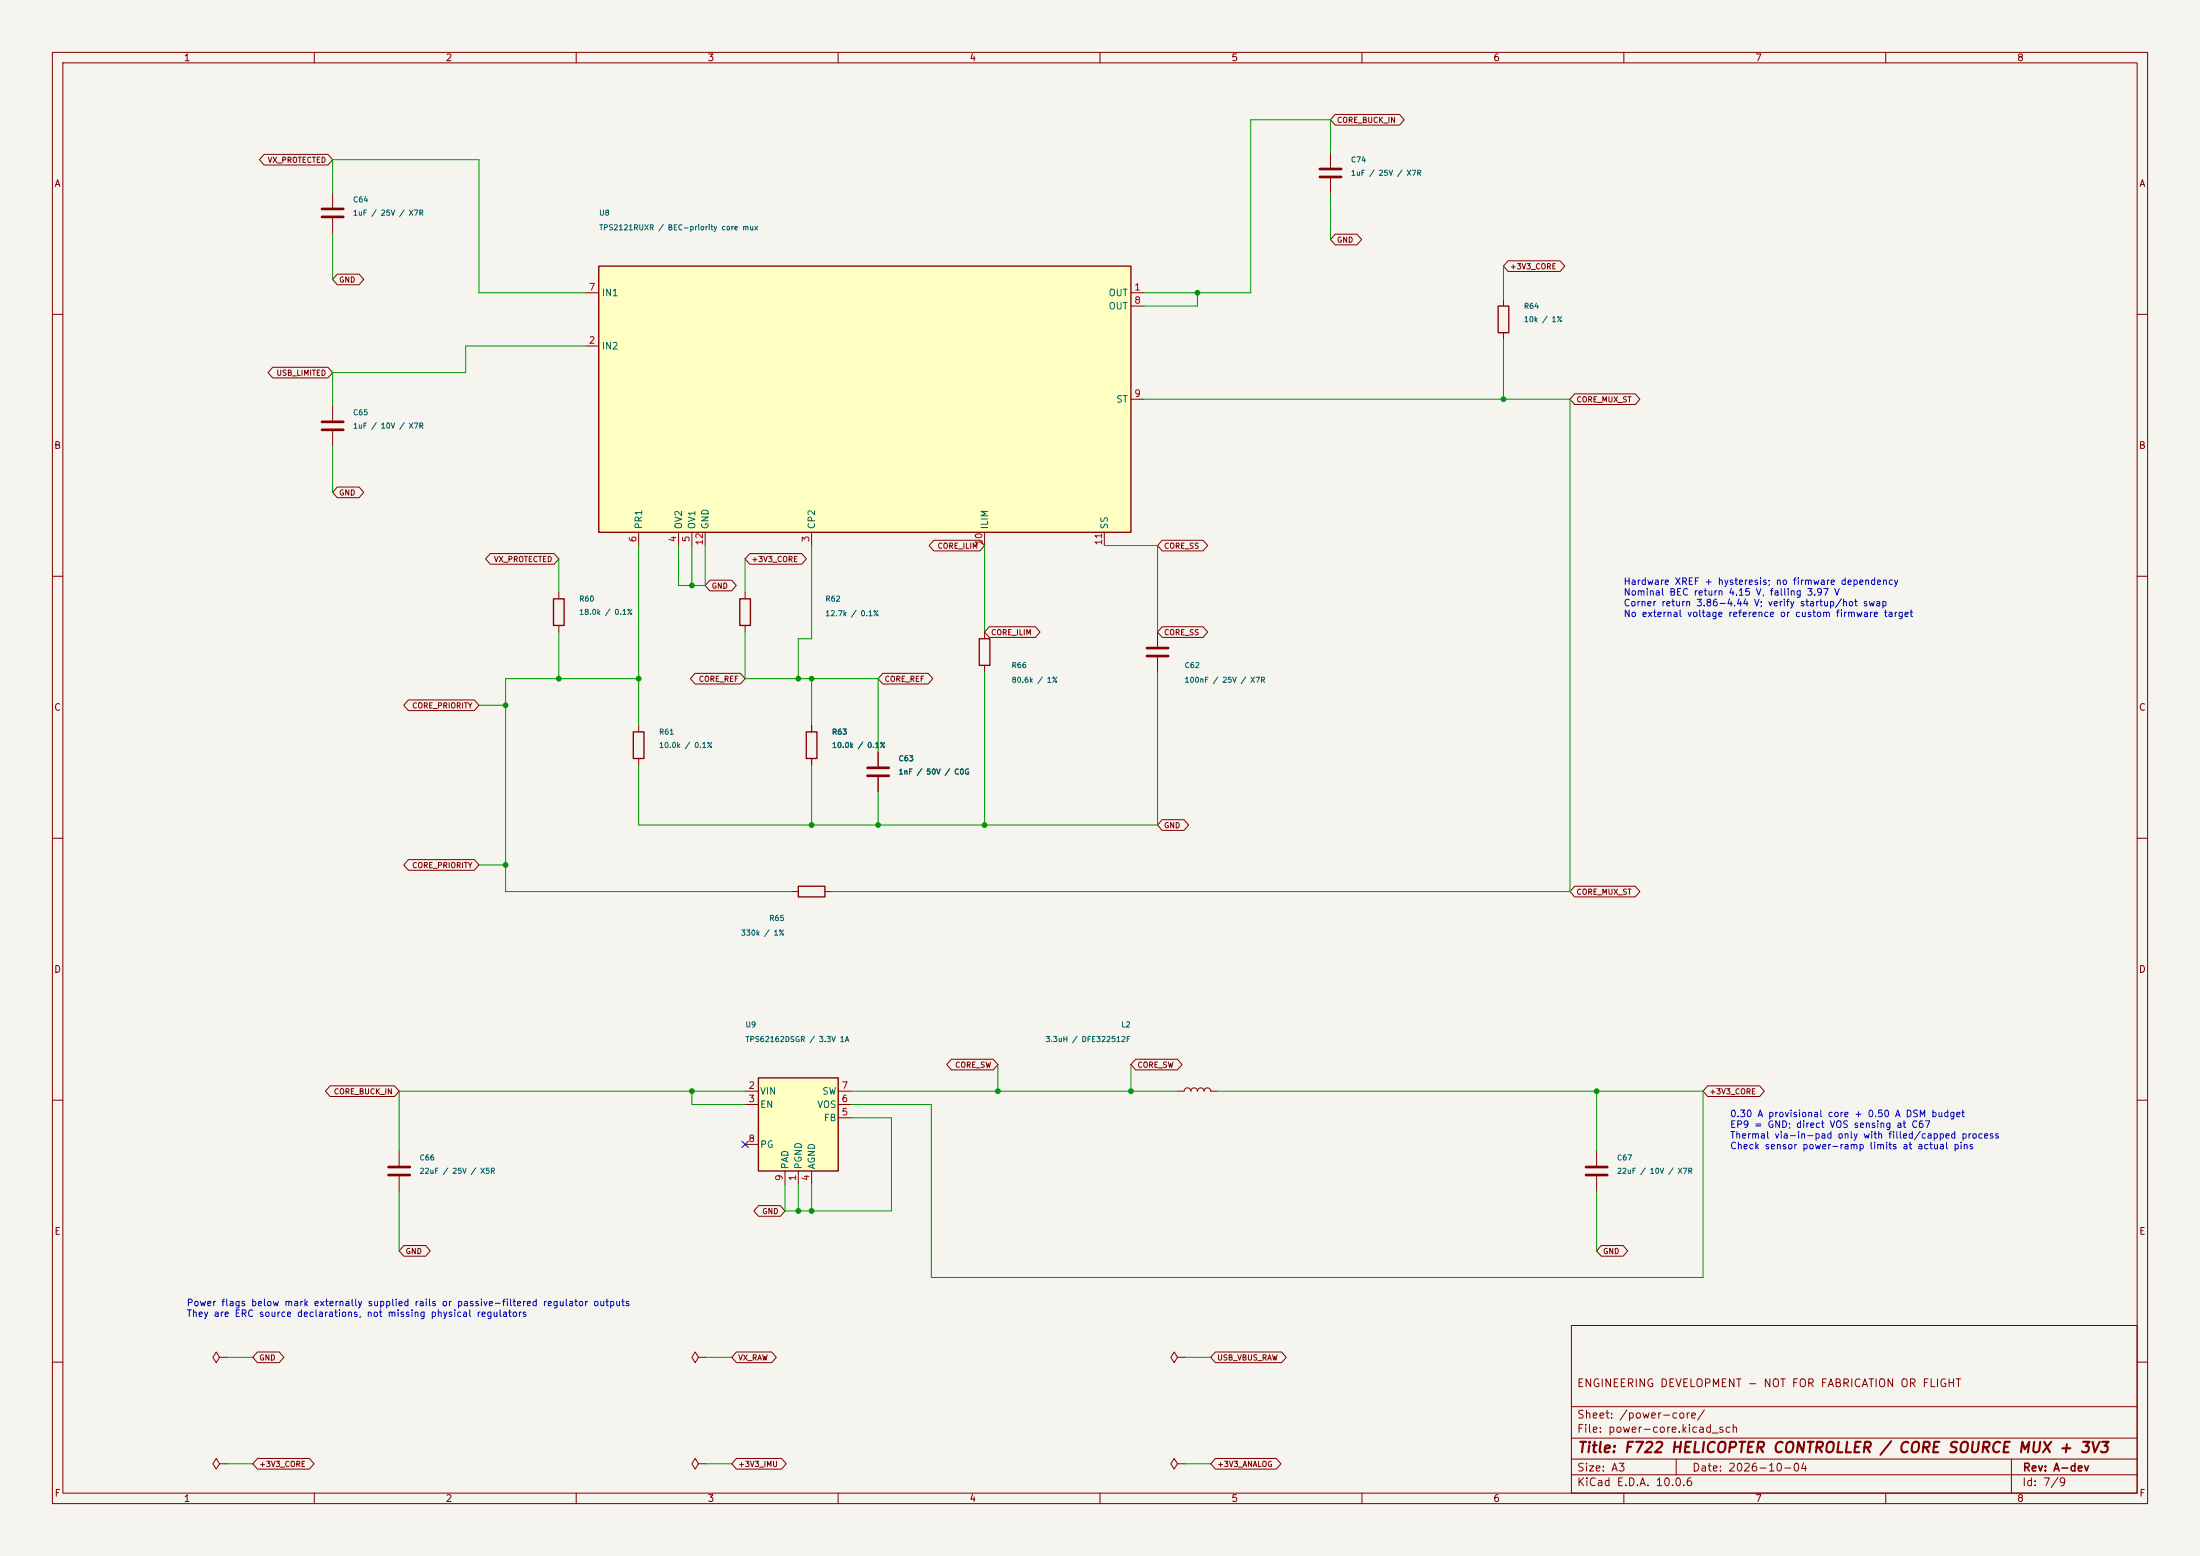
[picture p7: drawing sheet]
(kicad_sch (version 20250114) (generator "eeschema") (paper "A3") (title_block (title "F722 HELICOPTER CONTROLLER / CORE SOURCE MUX + 3V3") (date "2026-10-04") (rev "A-dev") (comment 1 "ENGINEERING DEVELOPMENT - NOT FOR FABRICATION OR FLIGHT")) (lib_symbols (symbol "F722_Heli:TPS2121RUX" (exclude_from_sim no) (in_bom yes) (on_board yes) (property "Reference" "U" (at 0 19.05 0) (effects (font (size 1.27 1.27)))) (property "Value" "TPS2121RUX" (at 0 21.590000000000003 0) (effects (font (size 1.27 1.27)))) (symbol "TPS2121RUX_0_1" (rectangle (start -50.8 25.4) (end 50.8 -25.4) (stroke (width 0.254) (type default)) (fill (type background)))) (symbol "TPS2121RUX_1_1" (pin power_out line (at 53.34 20.32 180) (length 2.54) (name "OUT" (effects (font (size 1.27 1.27)))) (number "1" (effects (font (size 1.27 1.27))))) (pin power_in line (at -53.34 10.16 0) (length 2.54) (name "IN2" (effects (font (size 1.27 1.27)))) (number "2" (effects (font (size 1.27 1.27))))) (pin input line (at -10.16 -27.94 90) (length 2.54) (name "CP2" (effects (font (size 1.27 1.27)))) (number "3" (effects (font (size 1.27 1.27))))) (pin input line (at -35.56 -27.94 90) (length 2.54) (name "OV2" (effects (font (size 1.27 1.27)))) (number "4" (effects (font (size 1.27 1.27))))) (pin input line (at -33.02 -27.94 90) (length 2.54) (name "OV1" (effects (font (size 1.27 1.27)))) (number "5" (effects (font (size 1.27 1.27))))) (pin input line (at -43.18 -27.94 90) (length 2.54) (name "PR1" (effects (font (size 1.27 1.27)))) (number "6" (effects (font (size 1.27 1.27))))) (pin power_in line (at -53.34 20.32 0) (length 2.54) (name "IN1" (effects (font (size 1.27 1.27)))) (number "7" (effects (font (size 1.27 1.27))))) (pin passive line (at 53.34 17.78 180) (length 2.54) (name "OUT" (effects (font (size 1.27 1.27)))) (number "8" (effects (font (size 1.27 1.27))))) (pin open_collector line (at 53.34 0.0 180) (length 2.54) (name "ST" (effects (font (size 1.27 1.27)))) (number "9" (effects (font (size 1.27 1.27))))) (pin passive line (at 22.86 -27.94 90) (length 2.54) (name "ILIM" (effects (font (size 1.27 1.27)))) (number "10" (effects (font (size 1.27 1.27))))) (pin passive line (at 45.72 -27.94 90) (length 2.54) (name "SS" (effects (font (size 1.27 1.27)))) (number "11" (effects (font (size 1.27 1.27))))) (pin power_in line (at -30.48 -27.94 90) (length 2.54) (name "GND" (effects (font (size 1.27 1.27)))) (number "12" (effects (font (size 1.27 1.27)))))) (property "ki_fp_filters" "F722_Heli:Texas_RUX0012A_TPS2121_2x2.5mm" (at 0 0 0) (effects (font (size 1.27 1.27)) (hide yes)))) (symbol "F722_Heli:R" (pin_numbers (hide yes)) (pin_names (offset 0)) (exclude_from_sim no) (in_bom yes) (on_board yes) (property "Reference" "R" (at 2.032 0 90) (effects (font (size 1.27 1.27)))) (property "Value" "R" (at 0 0 90) (effects (font (size 1.27 1.27)))) (property "Footprint" "" (at -1.778 0 90) (effects (font (size 1.27 1.27)) (hide yes))) (property "Datasheet" "~" (at 0 0 0) (effects (font (size 1.27 1.27)) (hide yes))) (property "Description" "Resistor" (at 0 0 0) (effects (font (size 1.27 1.27)) (hide yes))) (property "ki_keywords" "R res resistor" (at 0 0 0) (effects (font (size 1.27 1.27)) (hide yes))) (property "ki_fp_filters" "R_* F722_Heli:Panasonic_ERJPA2_0402 F722_Heli:R_0402_1005Metric F722_Heli:R_0603_1608Metric" (at 0 0 0) (effects (font (size 1.27 1.27)) (hide yes))) (symbol "R_0_1" (rectangle (start -1.016 -2.54) (end 1.016 2.54) (stroke (width 0.254) (type default)) (fill (type none)))) (symbol "R_1_1" (pin passive line (at 0 3.81 270) (length 1.27) (name "~" (effects (font (size 1.27 1.27)))) (number "1" (effects (font (size 1.27 1.27))))) (pin passive line (at 0 -3.81 90) (length 1.27) (name "~" (effects (font (size 1.27 1.27)))) (number "2" (effects (font (size 1.27 1.27)))))) (embedded_fonts no)) (symbol "F722_Heli:C" (pin_numbers (hide yes)) (pin_names (offset 0.254)) (exclude_from_sim no) (in_bom yes) (on_board yes) (property "Reference" "C" (at 0.635 2.54 0) (effects (font (size 1.27 1.27)) (justify left))) (property "Value" "C" (at 0.635 -2.54 0) (effects (font (size 1.27 1.27)) (justify left))) (property "Footprint" "" (at 0.9652 -3.81 0) (effects (font (size 1.27 1.27)) (hide yes))) (property "Datasheet" "~" (at 0 0 0) (effects (font (size 1.27 1.27)) (hide yes))) (property "Description" "Unpolarized capacitor" (at 0 0 0) (effects (font (size 1.27 1.27)) (hide yes))) (property "ki_keywords" "cap capacitor" (at 0 0 0) (effects (font (size 1.27 1.27)) (hide yes))) (property "ki_fp_filters" "C_* F722_Heli:C_0402_1005Metric F722_Heli:C_0603_1608Metric F722_Heli:C_0805_2012Metric F722_Heli:Murata_GRM155Z71A225KE44_0402" (at 0 0 0) (effects (font (size 1.27 1.27)) (hide yes))) (symbol "C_0_1" (polyline (pts (xy -2.032 0.762) (xy 2.032 0.762)) (stroke (width 0.508) (type default)) (fill (type none))) (polyline (pts (xy -2.032 -0.762) (xy 2.032 -0.762)) (stroke (width 0.508) (type default)) (fill (type none)))) (symbol "C_1_1" (pin passive line (at 0 3.81 270) (length 2.794) (name "~" (effects (font (size 1.27 1.27)))) (number "1" (effects (font (size 1.27 1.27))))) (pin passive line (at 0 -3.81 90) (length 2.794) (name "~" (effects (font (size 1.27 1.27)))) (number "2" (effects (font (size 1.27 1.27)))))) (embedded_fonts no)) (symbol "F722_Heli:TPS62162DSG" (pin_names (offset 0.254)) (exclude_from_sim no) (in_bom yes) (on_board yes) (symbol "TPS62162DSG_0_1" (rectangle (start -7.62 10.16) (end 7.62 -7.62) (stroke (width 0.254) (type default)) (fill (type background)))) (symbol "TPS62162DSG_1_1" (pin power_in line (at -10.16 7.62 0) (length 2.54) (name "VIN" (effects (font (size 1.27 1.27)))) (number "2" (effects (font (size 1.27 1.27))))) (pin input line (at -10.16 5.08 0) (length 2.54) (name "EN" (effects (font (size 1.27 1.27)))) (number "3" (effects (font (size 1.27 1.27))))) (pin open_collector line (at -10.16 -2.54 0) (length 2.54) (name "PG" (effects (font (size 1.27 1.27)))) (number "8" (effects (font (size 1.27 1.27))))) (pin power_in line (at -2.54 -10.16 90) (length 2.54) (name "PAD" (effects (font (size 1.27 1.27)))) (number "9" (effects (font (size 1.27 1.27))))) (pin power_in line (at 0 -10.16 90) (length 2.54) (name "PGND" (effects (font (size 1.27 1.27)))) (number "1" (effects (font (size 1.27 1.27))))) (pin power_in line (at 2.54 -10.16 90) (length 2.54) (name "AGND" (effects (font (size 1.27 1.27)))) (number "4" (effects (font (size 1.27 1.27))))) (pin output line (at 10.16 7.62 180) (length 2.54) (name "SW" (effects (font (size 1.27 1.27)))) (number "7" (effects (font (size 1.27 1.27))))) (pin input line (at 10.16 5.08 180) (length 2.54) (name "VOS" (effects (font (size 1.27 1.27)))) (number "6" (effects (font (size 1.27 1.27))))) (pin input line (at 10.16 2.54 180) (length 2.54) (name "FB" (effects (font (size 1.27 1.27)))) (number "5" (effects (font (size 1.27 1.27)))))) (embedded_fonts no) (property "Reference" "U" (at -7.62 11.43 0) (effects (font (size 1.27 1.27)) (justify left))) (property "Value" "TPS62162DSG" (at -1.27 11.43 0) (effects (font (size 1.27 1.27)) (justify left))) (property "Footprint" "Package_SON:WSON-8-1EP_2x2mm_P0.5mm_EP0.9x1.6mm_ThermalVias" (at 3.81 -8.89 0) (effects (font (size 1.27 1.27)) (justify left) (hide yes))) (property "Datasheet" "http://www.ti.com/lit/ds/symlink/tps62160.pdf" (at 0 13.97 0) (effects (font (size 1.27 1.27)) (hide yes))) (property "Description" "1A Step-Down Converter with DCS-Control, fixed 3.3V output, 3-17V input voltage, WSON-8" (at 0 0 0) (effects (font (size 1.27 1.27)) (hide yes))) (property "ki_keywords" "step-down dc-dc buck regulator" (at 0 0 0) (effects (font (size 1.27 1.27)) (hide yes))) (property "ki_fp_filters" "WSON*EP*2x2mm*P0.5mm* F722_Heli:Texas_DSG0008A_TPS62162_2x2mm_EP0.9x1.6mm" (at 0 0 0) (effects (font (size 1.27 1.27)) (hide yes)))) (symbol "F722_Heli:L" (pin_numbers (hide yes)) (pin_names (offset 1.016) (hide yes)) (exclude_from_sim no) (in_bom yes) (on_board yes) (property "Reference" "L" (at -1.27 0 90) (effects (font (size 1.27 1.27)))) (property "Value" "L" (at 1.905 0 90) (effects (font (size 1.27 1.27)))) (property "Footprint" "" (at 0 0 0) (effects (font (size 1.27 1.27)) (hide yes))) (property "Datasheet" "~" (at 0 0 0) (effects (font (size 1.27 1.27)) (hide yes))) (property "Description" "Inductor" (at 0 0 0) (effects (font (size 1.27 1.27)) (hide yes))) (property "ki_keywords" "inductor choke coil reactor magnetic" (at 0 0 0) (effects (font (size 1.27 1.27)) (hide yes))) (property "ki_fp_filters" "Choke_* *Coil* Inductor_* L_* F722_Heli:Coilcraft_XGL4020 F722_Heli:Murata_DFE322512F" (at 0 0 0) (effects (font (size 1.27 1.27)) (hide yes))) (symbol "L_0_1" (arc (start 0 2.54) (mid 0.6323 1.905) (end 0 1.27) (stroke (width 0) (type default)) (fill (type none))) (arc (start 0 1.27) (mid 0.6323 0.635) (end 0 0) (stroke (width 0) (type default)) (fill (type none))) (arc (start 0 0) (mid 0.6323 -0.635) (end 0 -1.27) (stroke (width 0) (type default)) (fill (type none))) (arc (start 0 -1.27) (mid 0.6323 -1.905) (end 0 -2.54) (stroke (width 0) (type default)) (fill (type none)))) (symbol "L_1_1" (pin passive line (at 0 3.81 270) (length 1.27) (name "1" (effects (font (size 1.27 1.27)))) (number "1" (effects (font (size 1.27 1.27))))) (pin passive line (at 0 -3.81 90) (length 1.27) (name "2" (effects (font (size 1.27 1.27)))) (number "2" (effects (font (size 1.27 1.27)))))) (embedded_fonts no)) (symbol "F722_Heli:PWR_FLAG" (power) (pin_numbers (hide yes)) (pin_names (offset 0) (hide yes)) (exclude_from_sim no) (in_bom yes) (on_board yes) (property "Reference" "#FLG" (at 0 1.905 0) (effects (font (size 1.27 1.27)) (hide yes))) (property "Value" "PWR_FLAG" (at 0 3.81 0) (effects (font (size 1.27 1.27)))) (property "Footprint" "" (at 0 0 0) (effects (font (size 1.27 1.27)) (hide yes))) (property "Datasheet" "~" (at 0 0 0) (effects (font (size 1.27 1.27)) (hide yes))) (property "Description" "Special symbol for telling ERC where power comes from" (at 0 0 0) (effects (font (size 1.27 1.27)) (hide yes))) (property "ki_keywords" "flag power" (at 0 0 0) (effects (font (size 1.27 1.27)) (hide yes))) (symbol "PWR_FLAG_0_0" (pin power_out line (at 0 0 90) (length 0) (name "~" (effects (font (size 1.27 1.27)))) (number "1" (effects (font (size 1.27 1.27)))))) (symbol "PWR_FLAG_0_1" (polyline (pts (xy 0 0) (xy 0 1.27) (xy -1.016 1.905) (xy 0 2.54) (xy 1.016 1.905) (xy 0 1.27)) (stroke (width 0) (type default)) (fill (type none)))) (embedded_fonts no))) (symbol (lib_id "F722_Heli:TPS2121RUX") (at 165.1 76.2 0) (unit 1) (in_bom yes) (on_board yes) (dnp no) (property "Reference" "U8" (at 114.3 40.64 0) (effects (font (size 1.0 1.0)) (justify left))) (property "Value" "TPS2121RUXR / BEC-priority core mux" (at 114.3 43.434000000000005 0) (effects (font (size 1.0 1.0)) (justify left))) (property "Footprint" "F722_Heli:Texas_RUX0012A_TPS2121_2x2.5mm" (at 165.1 76.2 0) (effects (font (size 1 1)) (hide yes))) (property "MPN" "TPS2121RUXR" (at 165.1 76.2 0) (effects (font (size 1 1)) (hide yes))) (property "Manufacturer" "Texas Instruments" (at 165.1 76.2 0) (effects (font (size 1 1)) (hide yes))) (property "LCSC" "C485916" (at 165.1 76.2 0) (effects (font (size 1 1)) (hide yes))) (property "Datasheet" "https://www.ti.com/lit/ds/symlink/tps2121.pdf" (at 165.1 76.2 0) (effects (font (size 1 1)) (hide yes))) (property "Supplier" "https://jlcpcb.com/partdetail/C485916" (at 165.1 76.2 0) (effects (font (size 1 1)) (hide yes))) (pin "1") (pin "2") (pin "3") (pin "4") (pin "5") (pin "6") (pin "7") (pin "8") (pin "9") (pin "10") (pin "11") (pin "12")) (symbol (lib_id "F722_Heli:R") (at 106.68 116.84 0) (unit 1) (in_bom yes) (on_board yes) (dnp no) (property "Reference" "R60" (at 110.49 114.3 0) (effects (font (size 1.0 1.0)) (justify left))) (property "Value" "18.0k / 0.1%" (at 110.49 116.84 0) (effects (font (size 1.0 1.0)) (justify left))) (property "Footprint" "F722_Heli:R_0402_1005Metric" (at 106.68 116.84 0) (effects (font (size 1 1)) (hide yes))) (property "MPN" "RT0402BRD0718KL" (at 106.68 116.84 0) (effects (font (size 1 1)) (hide yes))) (property "Manufacturer" "YAGEO" (at 106.68 116.84 0) (effects (font (size 1 1)) (hide yes))) (property "LCSC" "C852579" (at 106.68 116.84 0) (effects (font (size 1 1)) (hide yes))) (property "Supplier" "https://jlcpcb.com/partdetail/YAGEO-RT0402BRD0718KL/C852579" (at 106.68 116.84 0) (effects (font (size 1 1)) (hide yes))) (pin "1") (pin "2")) (symbol (lib_id "F722_Heli:R") (at 121.92 142.24 0) (unit 1) (in_bom yes) (on_board yes) (dnp no) (property "Reference" "R61" (at 125.73 139.7 0) (effects (font (size 1.0 1.0)) (justify left))) (property "Value" "10.0k / 0.1%" (at 125.73 142.24 0) (effects (font (size 1.0 1.0)) (justify left))) (property "Footprint" "F722_Heli:R_0402_1005Metric" (at 121.92 142.24 0) (effects (font (size 1 1)) (hide yes))) (property "MPN" "RT0402BRD0710KL" (at 121.92 142.24 0) (effects (font (size 1 1)) (hide yes))) (property "Manufacturer" "YAGEO" (at 121.92 142.24 0) (effects (font (size 1 1)) (hide yes))) (property "LCSC" "C190095" (at 121.92 142.24 0) (effects (font (size 1 1)) (hide yes))) (property "Supplier" "https://jlcpcb.com/partdetail/YAGEO-RT0402BRD0710KL/C190095" (at 121.92 142.24 0) (effects (font (size 1 1)) (hide yes))) (pin "1") (pin "2")) (symbol (lib_id "F722_Heli:R") (at 142.24 116.84 0) (unit 1) (in_bom yes) (on_board yes) (dnp no) (property "Reference" "R62" (at 157.48 114.3 0) (effects (font (size 1.0 1.0)) (justify left))) (property "Value" "12.7k / 0.1%" (at 157.48 117.09400000000001 0) (effects (font (size 1.0 1.0)) (justify left))) (property "Footprint" "F722_Heli:R_0402_1005Metric" (at 142.24 116.84 0) (effects (font (size 1 1)) (hide yes))) (property "MPN" "RT0402BRD0712K7L" (at 142.24 116.84 0) (effects (font (size 1 1)) (hide yes))) (property "Manufacturer" "YAGEO" (at 142.24 116.84 0) (effects (font (size 1 1)) (hide yes))) (property "LCSC" "C852509" (at 142.24 116.84 0) (effects (font (size 1 1)) (hide yes))) (property "Supplier" "https://jlcpcb.com/partdetail/YAGEO-RT0402BRD0712K7L/C852509" (at 142.24 116.84 0) (effects (font (size 1 1)) (hide yes))) (pin "1") (pin "2")) (symbol (lib_id "F722_Heli:R") (at 154.94 142.24 0) (unit 1) (in_bom yes) (on_board yes) (dnp no) (property "Reference" "R63" (at 158.75 139.7 0) (effects (font (size 1.0 1.0)) (justify left))) (property "Value" "10.0k / 0.1%" (at 158.75 142.24 0) (effects (font (size 1.0 1.0)) (justify left))) (property "Footprint" "F722_Heli:R_0402_1005Metric" (at 154.94 142.24 0) (effects (font (size 1 1)) (hide yes))) (property "MPN" "RT0402BRD0710KL" (at 154.94 142.24 0) (effects (font (size 1 1)) (hide yes))) (property "Manufacturer" "YAGEO" (at 154.94 142.24 0) (effects (font (size 1 1)) (hide yes))) (property "LCSC" "C190095" (at 154.94 142.24 0) (effects (font (size 1 1)) (hide yes))) (property "Supplier" "https://jlcpcb.com/partdetail/YAGEO-RT0402BRD0710KL/C190095" (at 154.94 142.24 0) (effects (font (size 1 1)) (hide yes))) (pin "1") (pin "2")) (symbol (lib_id "F722_Heli:R") (at 287.02 60.96 0) (unit 1) (in_bom yes) (on_board yes) (dnp no) (property "Reference" "R64" (at 290.83 58.42 0) (effects (font (size 1.0 1.0)) (justify left))) (property "Value" "10k / 1%" (at 290.83 60.96 0) (effects (font (size 1.0 1.0)) (justify left))) (property "Footprint" "F722_Heli:R_0402_1005Metric" (at 287.02 60.96 0) (effects (font (size 1 1)) (hide yes))) (property "MPN" "0402WGF1002TCE" (at 287.02 60.96 0) (effects (font (size 1 1)) (hide yes))) (property "Manufacturer" "UNI-ROYAL (Uniroyal Elec)" (at 287.02 60.96 0) (effects (font (size 1 1)) (hide yes))) (property "LCSC" "C25744" (at 287.02 60.96 0) (effects (font (size 1 1)) (hide yes))) (property "Supplier" "https://jlcpcb.com/partdetail/26487-0402WGF1002TCE/C25744" (at 287.02 60.96 0) (effects (font (size 1 1)) (hide yes))) (pin "1") (pin "2")) (symbol (lib_id "F722_Heli:R") (at 154.94 170.18 270) (unit 1) (in_bom yes) (on_board yes) (dnp no) (property "Reference" "R65" (at 149.86 175.26 270) (effects (font (size 1.0 1.0)) (justify left))) (property "Value" "330k / 1%" (at 149.86 178.054 270) (effects (font (size 1.0 1.0)) (justify left))) (property "Footprint" "F722_Heli:R_0402_1005Metric" (at 154.94 170.18 270) (effects (font (size 1 1)) (hide yes))) (property "MPN" "0402WGF3303TCE" (at 154.94 170.18 270) (effects (font (size 1 1)) (hide yes))) (property "Manufacturer" "UNI-ROYAL (Uniroyal Elec)" (at 154.94 170.18 270) (effects (font (size 1 1)) (hide yes))) (property "LCSC" "C25778" (at 154.94 170.18 270) (effects (font (size 1 1)) (hide yes))) (property "Supplier" "https://jlcpcb.com/partdetail/26521-0402WGF3303TCE/C25778" (at 154.94 170.18 270) (effects (font (size 1 1)) (hide yes))) (pin "1") (pin "2")) (symbol (lib_id "F722_Heli:R") (at 187.96 124.46000000000001 0) (unit 1) (in_bom yes) (on_board yes) (dnp no) (property "Reference" "R66" (at 193.04 127.0 0) (effects (font (size 1.0 1.0)) (justify left))) (property "Value" "80.6k / 1%" (at 193.04 129.794 0) (effects (font (size 1.0 1.0)) (justify left))) (property "Footprint" "F722_Heli:R_0402_1005Metric" (at 187.96 124.46 0) (effects (font (size 1 1)) (hide yes))) (property "MPN" "0402WGF8062TCE" (at 187.96 124.46 0) (effects (font (size 1 1)) (hide yes))) (property "Manufacturer" "UNI-ROYAL (Uniroyal Elec)" (at 187.96 124.46 0) (effects (font (size 1 1)) (hide yes))) (property "LCSC" "C25921" (at 187.96 124.46 0) (effects (font (size 1 1)) (hide yes))) (property "Supplier" "https://jlcpcb.com/partdetail/26664-0402WGF8062TCE/C25921" (at 187.96 124.46 0) (effects (font (size 1 1)) (hide yes))) (pin "1") (pin "2")) (symbol (lib_id "F722_Heli:C") (at 220.98 124.46000000000001 0) (unit 1) (in_bom yes) (on_board yes) (dnp no) (property "Reference" "C62" (at 226.06 127.0 0) (effects (font (size 1.0 1.0)) (justify left))) (property "Value" "100nF / 25V / X7R" (at 226.06 129.794 0) (effects (font (size 1.0 1.0)) (justify left))) (property "Footprint" "F722_Heli:C_0402_1005Metric" (at 220.98 124.46 0) (effects (font (size 1 1)) (hide yes))) (property "MPN" "CL05B104KA5NNNC" (at 220.98 124.46 0) (effects (font (size 1 1)) (hide yes))) (property "Manufacturer" "Samsung Electro-Mechanics" (at 220.98 124.46 0) (effects (font (size 1 1)) (hide yes))) (property "LCSC" "C155422" (at 220.98 124.46 0) (effects (font (size 1 1)) (hide yes))) (property "Supplier" "https://www.lcsc.com/product-detail/C155422.html" (at 220.98 124.46 0) (effects (font (size 1 1)) (hide yes))) (pin "1") (pin "2")) (symbol (lib_id "F722_Heli:C") (at 167.64000000000001 147.32 0) (unit 1) (in_bom yes) (on_board yes) (dnp no) (property "Reference" "C63" (at 171.45 144.78 0) (effects (font (size 1.0 1.0)) (justify left))) (property "Value" "1nF / 50V / C0G" (at 171.45 147.32 0) (effects (font (size 1.0 1.0)) (justify left))) (property "Footprint" "F722_Heli:C_0402_1005Metric" (at 167.64 147.32 0) (effects (font (size 1 1)) (hide yes))) (property "MPN" "CL05C102JB5NNNC" (at 167.64 147.32 0) (effects (font (size 1 1)) (hide yes))) (property "Manufacturer" "Samsung Electro-Mechanics" (at 167.64 147.32 0) (effects (font (size 1 1)) (hide yes))) (property "LCSC" "C307441" (at 167.64 147.32 0) (effects (font (size 1 1)) (hide yes))) (property "Supplier" "https://www.lcsc.com/product-detail/C307441.html" (at 167.64 147.32 0) (effects (font (size 1 1)) (hide yes))) (pin "1") (pin "2")) (symbol (lib_id "F722_Heli:C") (at 63.5 40.64 0) (unit 1) (in_bom yes) (on_board yes) (dnp no) (property "Reference" "C64" (at 67.31 38.1 0) (effects (font (size 1.0 1.0)) (justify left))) (property "Value" "1uF / 25V / X7R" (at 67.31 40.64 0) (effects (font (size 1.0 1.0)) (justify left))) (property "Footprint" "F722_Heli:C_0603_1608Metric" (at 63.5 40.64 0) (effects (font (size 1 1)) (hide yes))) (property "MPN" "CL10B105KA8NNNC" (at 63.5 40.64 0) (effects (font (size 1 1)) (hide yes))) (property "Manufacturer" "Samsung Electro-Mechanics" (at 63.5 40.64 0) (effects (font (size 1 1)) (hide yes))) (property "LCSC" "C29936" (at 63.5 40.64 0) (effects (font (size 1 1)) (hide yes))) (property "Supplier" "https://www.lcsc.com/product-detail/C29936.html" (at 63.5 40.64 0) (effects (font (size 1 1)) (hide yes))) (pin "1") (pin "2")) (symbol (lib_id "F722_Heli:C") (at 63.5 81.28 0) (unit 1) (in_bom yes) (on_board yes) (dnp no) (property "Reference" "C65" (at 67.31 78.74 0) (effects (font (size 1.0 1.0)) (justify left))) (property "Value" "1uF / 10V / X7R" (at 67.31 81.28 0) (effects (font (size 1.0 1.0)) (justify left))) (property "Footprint" "F722_Heli:C_0603_1608Metric" (at 63.5 81.28 0) (effects (font (size 1 1)) (hide yes))) (property "MPN" "CL10B105KP8NNNC" (at 63.5 81.28 0) (effects (font (size 1 1)) (hide yes))) (property "Manufacturer" "Samsung Electro-Mechanics" (at 63.5 81.28 0) (effects (font (size 1 1)) (hide yes))) (property "LCSC" "C95843" (at 63.5 81.28 0) (effects (font (size 1 1)) (hide yes))) (property "Supplier" "https://www.lcsc.com/product-detail/C95843.html" (at 63.5 81.28 0) (effects (font (size 1 1)) (hide yes))) (pin "1") (pin "2")) (symbol (lib_id "F722_Heli:C") (at 254.0 33.02 0) (unit 1) (in_bom yes) (on_board yes) (dnp no) (property "Reference" "C74" (at 257.81 30.48 0) (effects (font (size 1.0 1.0)) (justify left))) (property "Value" "1uF / 25V / X7R" (at 257.81 33.02 0) (effects (font (size 1.0 1.0)) (justify left))) (property "Footprint" "F722_Heli:C_0603_1608Metric" (at 254.0 33.02 0) (effects (font (size 1 1)) (hide yes))) (property "MPN" "CL10B105KA8NNNC" (at 254.0 33.02 0) (effects (font (size 1 1)) (hide yes))) (property "Manufacturer" "Samsung Electro-Mechanics" (at 254.0 33.02 0) (effects (font (size 1 1)) (hide yes))) (property "LCSC" "C29936" (at 254.0 33.02 0) (effects (font (size 1 1)) (hide yes))) (property "Supplier" "https://www.lcsc.com/product-detail/C29936.html" (at 254.0 33.02 0) (effects (font (size 1 1)) (hide yes))) (pin "1") (pin "2")) (text "Hardware XREF + hysteresis; no firmware dependency\nNominal BEC return 4.15 V, falling 3.97 V\nCorner return 3.86-4.44 V; verify startup/hot swap\nNo external voltage reference or custom firmware target" (at 309.88 114.3 0) (effects (font (size 1.27 1.27)) (justify left))) (symbol (lib_id "F722_Heli:TPS62162DSG") (at 152.4 215.9 0) (unit 1) (in_bom yes) (on_board yes) (dnp no) (property "Reference" "U9" (at 142.24 195.58 0) (effects (font (size 1.0 1.0)) (justify left))) (property "Value" "TPS62162DSGR / 3.3V 1A" (at 142.24 198.374 0) (effects (font (size 1.0 1.0)) (justify left))) (property "Footprint" "F722_Heli:Texas_DSG0008A_TPS62162_2x2mm_EP0.9x1.6mm" (at 152.4 215.9 0) (effects (font (size 1 1)) (hide yes))) (property "MPN" "TPS62162DSGR" (at 152.4 215.9 0) (effects (font (size 1 1)) (hide yes))) (property "Manufacturer" "Texas Instruments" (at 152.4 215.9 0) (effects (font (size 1 1)) (hide yes))) (property "LCSC" "C40256" (at 152.4 215.9 0) (effects (font (size 1 1)) (hide yes))) (property "Datasheet" "https://www.ti.com/lit/ds/symlink/tps62160.pdf" (at 152.4 215.9 0) (effects (font (size 1 1)) (hide yes))) (property "Supplier" "https://jlcpcb.com/partdetail/C40256" (at 152.4 215.9 0) (effects (font (size 1 1)) (hide yes))) (pin "2") (pin "3") (pin "8") (pin "9") (pin "1") (pin "4") (pin "7") (pin "6") (pin "5")) (symbol (lib_id "F722_Heli:L") (at 228.6 208.28 90) (unit 1) (in_bom yes) (on_board yes) (dnp no) (property "Reference" "L2" (at 215.9 195.58 90) (effects (font (size 1.0 1.0)) (justify left))) (property "Value" "3.3uH / DFE322512F" (at 215.9 198.374 90) (effects (font (size 1.0 1.0)) (justify left))) (property "Footprint" "F722_Heli:Murata_DFE322512F" (at 228.6 208.28 90) (effects (font (size 1 1)) (hide yes))) (property "MPN" "DFE322512F-3R3M=P2" (at 228.6 208.28 90) (effects (font (size 1 1)) (hide yes))) (property "Manufacturer" "Murata" (at 228.6 208.28 90) (effects (font (size 1 1)) (hide yes))) (property "LCSC" "C3221010" (at 228.6 208.28 90) (effects (font (size 1 1)) (hide yes))) (property "Supplier" "https://jlcpcb.com/partdetail/3784028-DFE322512F_3R3MP2/C3221010" (at 228.6 208.28 90) (effects (font (size 1 1)) (hide yes))) (pin "1") (pin "2")) (symbol (lib_id "F722_Heli:C") (at 76.2 223.52 0) (unit 1) (in_bom yes) (on_board yes) (dnp no) (property "Reference" "C66" (at 80.01 220.98 0) (effects (font (size 1.0 1.0)) (justify left))) (property "Value" "22uF / 25V / X5R" (at 80.01 223.52 0) (effects (font (size 1.0 1.0)) (justify left))) (property "Footprint" "F722_Heli:C_0805_2012Metric" (at 76.2 223.52 0) (effects (font (size 1 1)) (hide yes))) (property "MPN" "GRM21BR61E226ME44L" (at 76.2 223.52 0) (effects (font (size 1 1)) (hide yes))) (property "Manufacturer" "Murata" (at 76.2 223.52 0) (effects (font (size 1 1)) (hide yes))) (property "LCSC" "C86816" (at 76.2 223.52 0) (effects (font (size 1 1)) (hide yes))) (property "Supplier" "https://www.lcsc.com/product-detail/C86816.html" (at 76.2 223.52 0) (effects (font (size 1 1)) (hide yes))) (pin "1") (pin "2")) (symbol (lib_id "F722_Heli:C") (at 304.8 223.52 0) (unit 1) (in_bom yes) (on_board yes) (dnp no) (property "Reference" "C67" (at 308.61 220.98 0) (effects (font (size 1.0 1.0)) (justify left))) (property "Value" "22uF / 10V / X7R" (at 308.61 223.52 0) (effects (font (size 1.0 1.0)) (justify left))) (property "Footprint" "F722_Heli:C_0805_2012Metric" (at 304.8 223.52 0) (effects (font (size 1 1)) (hide yes))) (property "MPN" "GRM21BZ71A226ME15L" (at 304.8 223.52 0) (effects (font (size 1 1)) (hide yes))) (property "Manufacturer" "Murata" (at 304.8 223.52 0) (effects (font (size 1 1)) (hide yes))) (property "LCSC" "C907991" (at 304.8 223.52 0) (effects (font (size 1 1)) (hide yes))) (property "Supplier" "https://www.lcsc.com/product-detail/C907991.html" (at 304.8 223.52 0) (effects (font (size 1 1)) (hide yes))) (pin "1") (pin "2")) (text "0.30 A provisional core + 0.50 A DSM budget\nEP9 = GND; direct VOS sensing at C67\nThermal via-in-pad only with filled/capped process\nCheck sensor power-ramp limits at actual pins" (at 330.2 215.9 0) (effects (font (size 1.27 1.27)) (justify left))) (text "Power flags below mark externally supplied rails or passive-filtered regulator outputs\nThey are ERC source declarations, not missing physical regulators" (at 35.56 249.936 0) (effects (font (size 1.27 1.27)) (justify left))) (symbol (lib_id "F722_Heli:PWR_FLAG") (at 43.18 259.08 90) (unit 1) (in_bom no) (on_board no) (dnp no) (property "Reference" "#FLG1" (at 46.99 256.53999999999996 90) (effects (font (size 1.27 1.27)) (justify left) (hide yes))) (property "Value" "PWR_FLAG" (at 46.99 259.08 90) (effects (font (size 1.27 1.27)) (justify left) (hide yes))) (property "Footprint" "" (at 43.18 259.08 0) (effects (font (size 1 1)) (hide yes))) (property "MPN" "" (at 43.18 259.08 0) (effects (font (size 1 1)) (hide yes))) (property "Manufacturer" "" (at 43.18 259.08 0) (effects (font (size 1 1)) (hide yes))) (property "LCSC" "" (at 43.18 259.08 0) (effects (font (size 1 1)) (hide yes))) (pin "1")) (symbol (lib_id "F722_Heli:PWR_FLAG") (at 134.62 259.08 90) (unit 1) (in_bom no) (on_board no) (dnp no) (property "Reference" "#FLG2" (at 138.43 256.53999999999996 90) (effects (font (size 1.27 1.27)) (justify left) (hide yes))) (property "Value" "PWR_FLAG" (at 138.43 259.08 90) (effects (font (size 1.27 1.27)) (justify left) (hide yes))) (property "Footprint" "" (at 134.62 259.08 0) (effects (font (size 1 1)) (hide yes))) (property "MPN" "" (at 134.62 259.08 0) (effects (font (size 1 1)) (hide yes))) (property "Manufacturer" "" (at 134.62 259.08 0) (effects (font (size 1 1)) (hide yes))) (property "LCSC" "" (at 134.62 259.08 0) (effects (font (size 1 1)) (hide yes))) (pin "1")) (symbol (lib_id "F722_Heli:PWR_FLAG") (at 226.06 259.08 90) (unit 1) (in_bom no) (on_board no) (dnp no) (property "Reference" "#FLG3" (at 229.87 256.53999999999996 90) (effects (font (size 1.27 1.27)) (justify left) (hide yes))) (property "Value" "PWR_FLAG" (at 229.87 259.08 90) (effects (font (size 1.27 1.27)) (justify left) (hide yes))) (property "Footprint" "" (at 226.06 259.08 0) (effects (font (size 1 1)) (hide yes))) (property "MPN" "" (at 226.06 259.08 0) (effects (font (size 1 1)) (hide yes))) (property "Manufacturer" "" (at 226.06 259.08 0) (effects (font (size 1 1)) (hide yes))) (property "LCSC" "" (at 226.06 259.08 0) (effects (font (size 1 1)) (hide yes))) (pin "1")) (symbol (lib_id "F722_Heli:PWR_FLAG") (at 43.18 279.4 90) (unit 1) (in_bom no) (on_board no) (dnp no) (property "Reference" "#FLG4" (at 46.99 276.85999999999996 90) (effects (font (size 1.27 1.27)) (justify left) (hide yes))) (property "Value" "PWR_FLAG" (at 46.99 279.4 90) (effects (font (size 1.27 1.27)) (justify left) (hide yes))) (property "Footprint" "" (at 43.18 279.4 0) (effects (font (size 1 1)) (hide yes))) (property "MPN" "" (at 43.18 279.4 0) (effects (font (size 1 1)) (hide yes))) (property "Manufacturer" "" (at 43.18 279.4 0) (effects (font (size 1 1)) (hide yes))) (property "LCSC" "" (at 43.18 279.4 0) (effects (font (size 1 1)) (hide yes))) (pin "1")) (symbol (lib_id "F722_Heli:PWR_FLAG") (at 134.62 279.4 90) (unit 1) (in_bom no) (on_board no) (dnp no) (property "Reference" "#FLG5" (at 138.43 276.85999999999996 90) (effects (font (size 1.27 1.27)) (justify left) (hide yes))) (property "Value" "PWR_FLAG" (at 138.43 279.4 90) (effects (font (size 1.27 1.27)) (justify left) (hide yes))) (property "Footprint" "" (at 134.62 279.4 0) (effects (font (size 1 1)) (hide yes))) (property "MPN" "" (at 134.62 279.4 0) (effects (font (size 1 1)) (hide yes))) (property "Manufacturer" "" (at 134.62 279.4 0) (effects (font (size 1 1)) (hide yes))) (property "LCSC" "" (at 134.62 279.4 0) (effects (font (size 1 1)) (hide yes))) (pin "1")) (symbol (lib_id "F722_Heli:PWR_FLAG") (at 226.06 279.4 90) (unit 1) (in_bom no) (on_board no) (dnp no) (property "Reference" "#FLG6" (at 229.87 276.85999999999996 90) (effects (font (size 1.27 1.27)) (justify left) (hide yes))) (property "Value" "PWR_FLAG" (at 229.87 279.4 90) (effects (font (size 1.27 1.27)) (justify left) (hide yes))) (property "Footprint" "" (at 226.06 279.4 0) (effects (font (size 1 1)) (hide yes))) (property "MPN" "" (at 226.06 279.4 0) (effects (font (size 1 1)) (hide yes))) (property "Manufacturer" "" (at 226.06 279.4 0) (effects (font (size 1 1)) (hide yes))) (property "LCSC" "" (at 226.06 279.4 0) (effects (font (size 1 1)) (hide yes))) (pin "1")) (sheet_instances (path "" (page "1"))) (no_connect (at 142.24 218.44)) (wire (pts (xy 226.06 279.4) (xy 231.14000000000001 279.4)) (stroke (width 0) (type default))) (wire (pts (xy 43.18 279.4) (xy 48.26 279.4)) (stroke (width 0) (type default))) (wire (pts (xy 142.24 106.68) (xy 142.24 113.03)) (stroke (width 0) (type default))) (wire (pts (xy 162.56 210.82) (xy 177.8 210.82)) (stroke (width 0) (type default))) (wire (pts (xy 177.8 210.82) (xy 177.8 243.84)) (stroke (width 0) (type default))) (wire (pts (xy 177.8 243.84) (xy 325.12 243.84)) (stroke (width 0) (type default))) (wire (pts (xy 232.41 208.28) (xy 304.8 208.28)) (stroke (width 0) (type default))) (wire (pts (xy 287.02 50.8) (xy 287.02 57.15)) (stroke (width 0) (type default))) (wire (pts (xy 304.8 208.28) (xy 304.8 219.71)) (stroke (width 0) (type default))) (wire (pts (xy 304.8 208.28) (xy 325.12 208.28)) (stroke (width 0) (type default))) (wire (pts (xy 325.12 208.28) (xy 325.12 243.84)) (stroke (width 0) (type default))) (wire (pts (xy 134.62 279.4) (xy 139.7 279.4)) (stroke (width 0) (type default))) (wire (pts (xy 76.2 208.28) (xy 76.2 219.71)) (stroke (width 0) (type default))) (wire (pts (xy 76.2 208.28) (xy 132.08 208.28)) (stroke (width 0) (type default))) (wire (pts (xy 132.08 208.28) (xy 132.08 210.82)) (stroke (width 0) (type default))) (wire (pts (xy 132.08 208.28) (xy 142.24 208.28)) (stroke (width 0) (type default))) (wire (pts (xy 132.08 210.82) (xy 142.24 210.82)) (stroke (width 0) (type default))) (wire (pts (xy 218.44 55.88) (xy 228.6 55.88)) (stroke (width 0) (type default))) (wire (pts (xy 218.44 58.42) (xy 228.6 58.42)) (stroke (width 0) (type default))) (wire (pts (xy 228.6 55.88) (xy 228.6 58.42)) (stroke (width 0) (type default))) (wire (pts (xy 228.6 55.88) (xy 238.76 55.88)) (stroke (width 0) (type default))) (wire (pts (xy 238.76 22.86) (xy 238.76 55.88)) (stroke (width 0) (type default))) (wire (pts (xy 238.76 22.86) (xy 254.0 22.86)) (stroke (width 0) (type default))) (wire (pts (xy 254.0 22.86) (xy 254.0 29.21)) (stroke (width 0) (type default))) (wire (pts (xy 187.96 104.14) (xy 187.96 120.65)) (stroke (width 0) (type default))) (wire (pts (xy 158.75 170.18) (xy 299.72 170.18)) (stroke (width 0) (type default))) (wire (pts (xy 218.44 76.2) (xy 287.02 76.2)) (stroke (width 0) (type default))) (wire (pts (xy 287.02 64.77) (xy 287.02 76.2)) (stroke (width 0) (type default))) (wire (pts (xy 287.02 76.2) (xy 299.72 76.2)) (stroke (width 0) (type default))) (wire (pts (xy 299.72 76.2) (xy 299.72 170.18)) (stroke (width 0) (type default))) (wire (pts (xy 91.44 134.62) (xy 96.52 134.62)) (stroke (width 0) (type default))) (wire (pts (xy 91.44 165.1) (xy 96.52 165.1)) (stroke (width 0) (type default))) (wire (pts (xy 96.52 129.54) (xy 96.52 134.62)) (stroke (width 0) (type default))) (wire (pts (xy 96.52 129.54) (xy 106.68 129.54)) (stroke (width 0) (type default))) (wire (pts (xy 96.52 134.62) (xy 96.52 165.1)) (stroke (width 0) (type default))) (wire (pts (xy 96.52 165.1) (xy 96.52 170.18)) (stroke (width 0) (type default))) (wire (pts (xy 96.52 170.18) (xy 151.13 170.18)) (stroke (width 0) (type default))) (wire (pts (xy 106.68 120.65) (xy 106.68 129.54)) (stroke (width 0) (type default))) (wire (pts (xy 106.68 129.54) (xy 121.92 129.54)) (stroke (width 0) (type default))) (wire (pts (xy 121.92 104.14) (xy 121.92 129.54)) (stroke (width 0) (type default))) (wire (pts (xy 121.92 129.54) (xy 121.92 138.43)) (stroke (width 0) (type default))) (wire (pts (xy 142.24 120.65) (xy 142.24 129.54)) (stroke (width 0) (type default))) (wire (pts (xy 142.24 129.54) (xy 152.4 129.54)) (stroke (width 0) (type default))) (wire (pts (xy 152.4 121.92) (xy 152.4 129.54)) (stroke (width 0) (type default))) (wire (pts (xy 152.4 121.92) (xy 154.94 121.92)) (stroke (width 0) (type default))) (wire (pts (xy 152.4 129.54) (xy 154.94 129.54)) (stroke (width 0) (type default))) (wire (pts (xy 154.94 104.14) (xy 154.94 121.92)) (stroke (width 0) (type default))) (wire (pts (xy 154.94 129.54) (xy 154.94 138.43)) (stroke (width 0) (type default))) (wire (pts (xy 154.94 129.54) (xy 167.64000000000001 129.54)) (stroke (width 0) (type default))) (wire (pts (xy 167.64000000000001 129.54) (xy 167.64000000000001 143.51)) (stroke (width 0) (type default))) (wire (pts (xy 210.82 104.14) (xy 220.98 104.14)) (stroke (width 0) (type default))) (wire (pts (xy 220.98 104.14) (xy 220.98 120.65)) (stroke (width 0) (type default))) (wire (pts (xy 162.56 208.28) (xy 190.5 208.28)) (stroke (width 0) (type default))) (wire (pts (xy 190.5 203.2) (xy 190.5 208.28)) (stroke (width 0) (type default))) (wire (pts (xy 190.5 208.28) (xy 215.9 208.28)) (stroke (width 0) (type default))) (wire (pts (xy 215.9 203.2) (xy 215.9 208.28)) (stroke (width 0) (type default))) (wire (pts (xy 215.9 208.28) (xy 224.79 208.28)) (stroke (width 0) (type default))) (wire (pts (xy 43.18 259.08) (xy 48.26 259.08)) (stroke (width 0) (type default))) (wire (pts (xy 63.5 44.45) (xy 63.5 53.34)) (stroke (width 0) (type default))) (wire (pts (xy 63.5 85.09) (xy 63.5 93.98)) (stroke (width 0) (type default))) (wire (pts (xy 76.2 227.33) (xy 76.2 238.76)) (stroke (width 0) (type default))) (wire (pts (xy 121.92 146.05) (xy 121.92 157.48)) (stroke (width 0) (type default))) (wire (pts (xy 121.92 157.48) (xy 154.94 157.48)) (stroke (width 0) (type default))) (wire (pts (xy 129.54 104.14) (xy 129.54 111.76)) (stroke (width 0) (type default))) (wire (pts (xy 129.54 111.76) (xy 132.08 111.76)) (stroke (width 0) (type default))) (wire (pts (xy 132.08 104.14) (xy 132.08 111.76)) (stroke (width 0) (type default))) (wire (pts (xy 132.08 111.76) (xy 134.62 111.76)) (stroke (width 0) (type default))) (wire (pts (xy 134.62 104.14) (xy 134.62 111.76)) (stroke (width 0) (type default))) (wire (pts (xy 149.86 226.06) (xy 149.86 231.14000000000001)) (stroke (width 0) (type default))) (wire (pts (xy 149.86 231.14000000000001) (xy 152.4 231.14000000000001)) (stroke (width 0) (type default))) (wire (pts (xy 152.4 226.06) (xy 152.4 231.14000000000001)) (stroke (width 0) (type default))) (wire (pts (xy 152.4 231.14000000000001) (xy 154.94 231.14000000000001)) (stroke (width 0) (type default))) (wire (pts (xy 154.94 146.05) (xy 154.94 157.48)) (stroke (width 0) (type default))) (wire (pts (xy 154.94 157.48) (xy 167.64000000000001 157.48)) (stroke (width 0) (type default))) (wire (pts (xy 154.94 226.06) (xy 154.94 231.14000000000001)) (stroke (width 0) (type default))) (wire (pts (xy 154.94 231.14000000000001) (xy 170.18 231.14000000000001)) (stroke (width 0) (type default))) (wire (pts (xy 162.56 213.36) (xy 170.18 213.36)) (stroke (width 0) (type default))) (wire (pts (xy 167.64000000000001 151.13) (xy 167.64000000000001 157.48)) (stroke (width 0) (type default))) (wire (pts (xy 167.64000000000001 157.48) (xy 187.96 157.48)) (stroke (width 0) (type default))) (wire (pts (xy 170.18 213.36) (xy 170.18 231.14000000000001)) (stroke (width 0) (type default))) (wire (pts (xy 187.96 128.27) (xy 187.96 157.48)) (stroke (width 0) (type default))) (wire (pts (xy 187.96 157.48) (xy 220.98 157.48)) (stroke (width 0) (type default))) (wire (pts (xy 220.98 128.27) (xy 220.98 157.48)) (stroke (width 0) (type default))) (wire (pts (xy 254.0 36.83) (xy 254.0 45.72)) (stroke (width 0) (type default))) (wire (pts (xy 304.8 227.33) (xy 304.8 238.76)) (stroke (width 0) (type default))) (wire (pts (xy 63.5 71.12) (xy 63.5 77.47)) (stroke (width 0) (type default))) (wire (pts (xy 63.5 71.12) (xy 88.9 71.12)) (stroke (width 0) (type default))) (wire (pts (xy 88.9 66.04) (xy 88.9 71.12)) (stroke (width 0) (type default))) (wire (pts (xy 88.9 66.04) (xy 111.76 66.04)) (stroke (width 0) (type default))) (wire (pts (xy 226.06 259.08) (xy 231.14000000000001 259.08)) (stroke (width 0) (type default))) (wire (pts (xy 63.5 30.48) (xy 63.5 36.83)) (stroke (width 0) (type default))) (wire (pts (xy 63.5 30.48) (xy 91.44 30.48)) (stroke (width 0) (type default))) (wire (pts (xy 91.44 30.48) (xy 91.44 55.88)) (stroke (width 0) (type default))) (wire (pts (xy 91.44 55.88) (xy 111.76 55.88)) (stroke (width 0) (type default))) (wire (pts (xy 106.68 106.68) (xy 106.68 113.03)) (stroke (width 0) (type default))) (wire (pts (xy 134.62 259.08) (xy 139.7 259.08)) (stroke (width 0) (type default))) (junction (at 304.8 208.28) (diameter 0) (color 0 0 0 0)) (junction (at 132.08 208.28) (diameter 0) (color 0 0 0 0)) (junction (at 228.6 55.88) (diameter 0) (color 0 0 0 0)) (junction (at 287.02 76.2) (diameter 0) (color 0 0 0 0)) (junction (at 96.52 134.62) (diameter 0) (color 0 0 0 0)) (junction (at 96.52 165.1) (diameter 0) (color 0 0 0 0)) (junction (at 106.68 129.54) (diameter 0) (color 0 0 0 0)) (junction (at 121.92 129.54) (diameter 0) (color 0 0 0 0)) (junction (at 152.4 129.54) (diameter 0) (color 0 0 0 0)) (junction (at 154.94 129.54) (diameter 0) (color 0 0 0 0)) (junction (at 190.5 208.28) (diameter 0) (color 0 0 0 0)) (junction (at 215.9 208.28) (diameter 0) (color 0 0 0 0)) (junction (at 154.94 157.48) (diameter 0) (color 0 0 0 0)) (junction (at 132.08 111.76) (diameter 0) (color 0 0 0 0)) (junction (at 152.4 231.14000000000001) (diameter 0) (color 0 0 0 0)) (junction (at 154.94 231.14000000000001) (diameter 0) (color 0 0 0 0)) (junction (at 167.64000000000001 157.48) (diameter 0) (color 0 0 0 0)) (junction (at 187.96 157.48) (diameter 0) (color 0 0 0 0)) (global_label "GND" (shape bidirectional) (at 63.5 53.34 0) (effects (font (size 1.016 1.016)) (justify left))) (global_label "VX_PROTECTED" (shape bidirectional) (at 63.5 30.48 180) (effects (font (size 1.016 1.016)) (justify right))) (global_label "GND" (shape bidirectional) (at 63.5 93.98 0) (effects (font (size 1.016 1.016)) (justify left))) (global_label "USB_LIMITED" (shape bidirectional) (at 63.5 71.12 180) (effects (font (size 1.016 1.016)) (justify right))) (global_label "GND" (shape bidirectional) (at 254.0 45.72 0) (effects (font (size 1.016 1.016)) (justify left))) (global_label "CORE_BUCK_IN" (shape bidirectional) (at 254.0 22.86 0) (effects (font (size 1.016 1.016)) (justify left))) (global_label "GND" (shape bidirectional) (at 134.62 111.76 0) (effects (font (size 1.016 1.016)) (justify left))) (global_label "VX_PROTECTED" (shape bidirectional) (at 106.68 106.68 180) (effects (font (size 1.016 1.016)) (justify right))) (global_label "CORE_PRIORITY" (shape bidirectional) (at 91.44 134.62 180) (effects (font (size 1.016 1.016)) (justify right))) (global_label "+3V3_CORE" (shape bidirectional) (at 142.24 106.68 0) (effects (font (size 1.016 1.016)) (justify left))) (global_label "CORE_REF" (shape bidirectional) (at 142.24 129.54 180) (effects (font (size 1.016 1.016)) (justify right))) (global_label "CORE_REF" (shape bidirectional) (at 167.64000000000001 129.54 0) (effects (font (size 1.016 1.016)) (justify left))) (global_label "GND" (shape bidirectional) (at 220.98 157.48 0) (effects (font (size 1.016 1.016)) (justify left))) (global_label "CORE_ILIM" (shape bidirectional) (at 187.96 120.65 0) (effects (font (size 1.016 1.016)) (justify left))) (global_label "CORE_ILIM" (shape bidirectional) (at 187.96 104.14 180) (effects (font (size 1.016 1.016)) (justify right))) (global_label "CORE_SS" (shape bidirectional) (at 220.98 104.14 0) (effects (font (size 1.016 1.016)) (justify left))) (global_label "CORE_SS" (shape bidirectional) (at 220.98 120.65 0) (effects (font (size 1.016 1.016)) (justify left))) (global_label "+3V3_CORE" (shape bidirectional) (at 287.02 50.8 0) (effects (font (size 1.016 1.016)) (justify left))) (global_label "CORE_MUX_ST" (shape bidirectional) (at 299.72 76.2 0) (effects (font (size 1.016 1.016)) (justify left))) (global_label "CORE_PRIORITY" (shape bidirectional) (at 91.44 165.1 180) (effects (font (size 1.016 1.016)) (justify right))) (global_label "CORE_MUX_ST" (shape bidirectional) (at 299.72 170.18 0) (effects (font (size 1.016 1.016)) (justify left))) (global_label "GND" (shape bidirectional) (at 76.2 238.76 0) (effects (font (size 1.016 1.016)) (justify left))) (global_label "CORE_BUCK_IN" (shape bidirectional) (at 76.2 208.28 180) (effects (font (size 1.016 1.016)) (justify right))) (global_label "CORE_SW" (shape bidirectional) (at 190.5 203.2 180) (effects (font (size 1.016 1.016)) (justify right))) (global_label "CORE_SW" (shape bidirectional) (at 215.9 203.2 0) (effects (font (size 1.016 1.016)) (justify left))) (global_label "GND" (shape bidirectional) (at 304.8 238.76 0) (effects (font (size 1.016 1.016)) (justify left))) (global_label "+3V3_CORE" (shape bidirectional) (at 325.12 208.28 0) (effects (font (size 1.016 1.016)) (justify left))) (global_label "GND" (shape bidirectional) (at 149.86 231.14000000000001 180) (effects (font (size 1.016 1.016)) (justify right))) (global_label "GND" (shape bidirectional) (at 48.26 259.08 0) (effects (font (size 1.016 1.016)) (justify left))) (global_label "VX_RAW" (shape bidirectional) (at 139.7 259.08 0) (effects (font (size 1.016 1.016)) (justify left))) (global_label "USB_VBUS_RAW" (shape bidirectional) (at 231.14000000000001 259.08 0) (effects (font (size 1.016 1.016)) (justify left))) (global_label "+3V3_CORE" (shape bidirectional) (at 48.26 279.4 0) (effects (font (size 1.016 1.016)) (justify left))) (global_label "+3V3_IMU" (shape bidirectional) (at 139.7 279.4 0) (effects (font (size 1.016 1.016)) (justify left))) (global_label "+3V3_ANALOG" (shape bidirectional) (at 231.14000000000001 279.4 0) (effects (font (size 1.016 1.016)) (justify left))))
